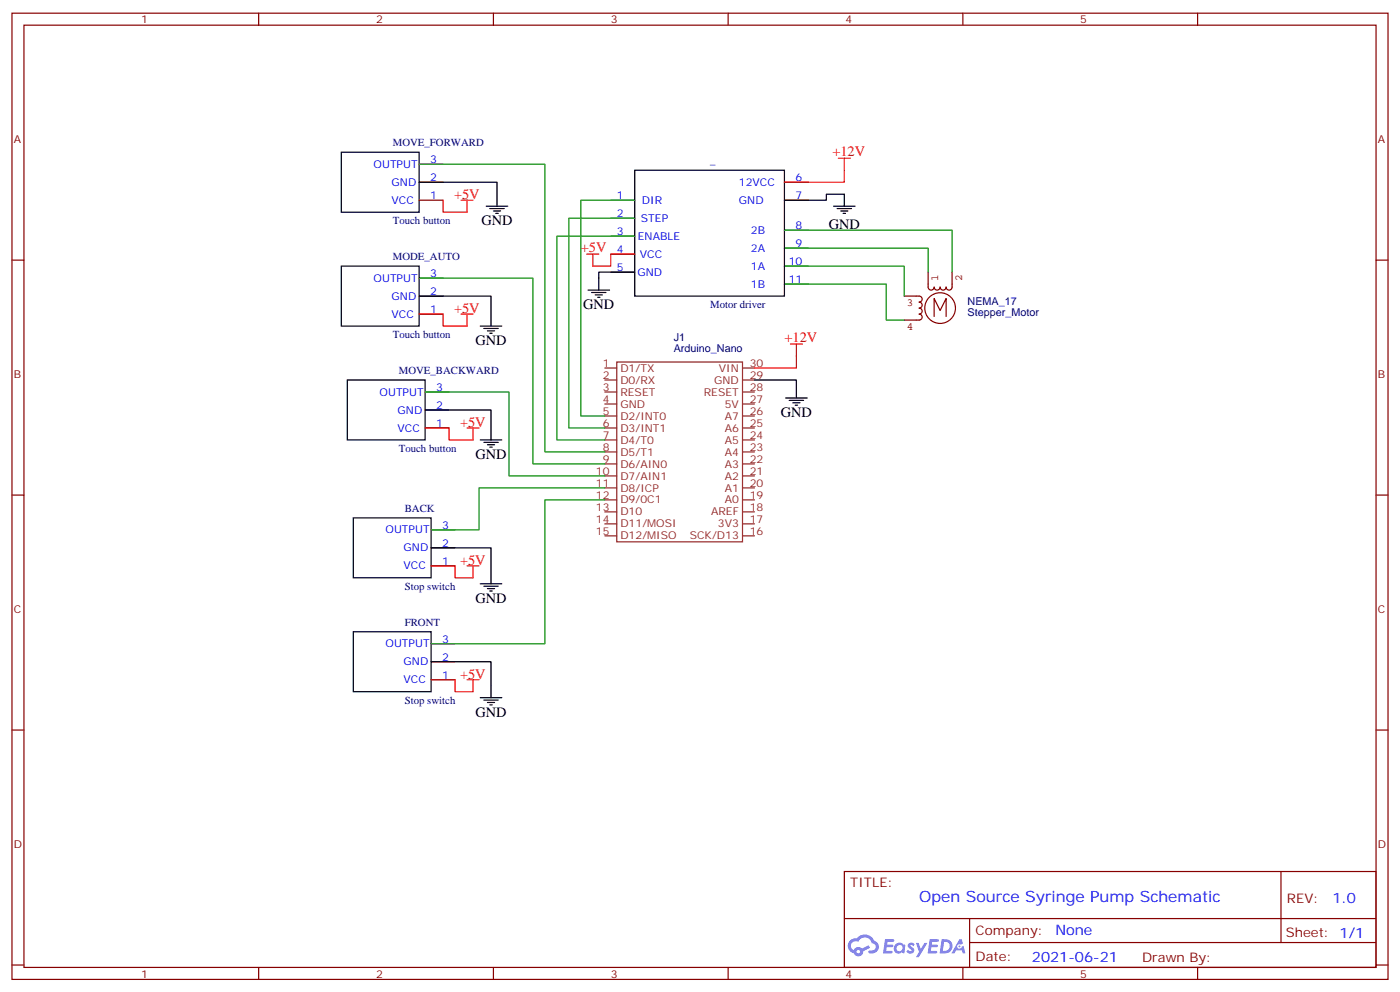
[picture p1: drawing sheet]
<svg xmlns="http://www.w3.org/2000/svg" width="412mm" height="292mm" viewBox="0 0 412 292" stroke-linecap="round" stroke-linejoin="round" font-family="sans-serif">
<g fill="none" stroke="#870000" stroke-width=".35">
<path d="M3.5 3.9h405.4v284.3h-405.4zM7.1 7.4h398.2v277.3h-398.2zM76.2 3.9v3.5M145.3 3.9v3.5M214.5 3.9v3.5M283.6 3.9v3.5M352.8 3.9v3.5M3.5 76.6h3.6M405.3 76.6h3.6M3.5 145.7h3.6M405.3 145.7h3.6M3.5 214.8h3.6"/>
<path d="M405.3 214.8h3.6M248.7 256.5h156.6v28.2h-156.6zM377.3 256.5v20.9M248.7 270.3h156.5M285.6 277.4h119.6M285.6 270.3v14.1M3.5 284h3.6M76.2 284.7v3.5M145.3 284.7v3.5M214.5 284.7v3.5M283.6 284.7v3.5M352.8 284.7v3.5"/>
<path d="M405.3 284h3.6"/>
</g>
<g fill="#5487ff">
<path d="M267.7 277.6a1.22 1.22 0 0 1 1.7 .3l-.4 .6a.47 .47 0 0 0-.3-.4 .47 .47 0 0 0-.5 .2l.1 .2a1.14 1.14 0 0 1 .8 1.8 1.14 1.14 0 0 1-1.9-.1l-.2-.1 .5-.6 .7 .4a.29 .29 0 0 0 .3-.2 .29 .29 0 0 0-.2-.3 1.04 1.04 0 0 1-.6-1.8z"/>
<path d="M260.7 276.4h2.4l.3 .2-.2 .5h-1.8l-.1 .9h1.5l.3 .4-.3 .3h-1.6l-.2 1.1 1.7 .1 .2 .3-.2 .3-2.6 .1z"/>
<path d="M273.8 276.4h2.4l.3 .2-.1 .5h-1.8l-.2 .9h1.6l.3 .4-.4 .3h-1.6l-.1 1.1 1.7 .1 .2 .3-.2 .3h-2.6z"/>
<path d="M282.6 276.4h.7l.3 1.3-.6 .3a.69 .69 0 0 0-1 .2 .69 .69 0 0 0 .4 1 .69 .69 0 0 0 .9-.6l.5-.3 .6 2.2h-.8l-.2-.8h-1.8l-.5 .8h-.8z"/>
<path d="M269.8 277.5h.8l.6 1.8 1.1-1.8h.9l-2.6 4.2h-.8l.9-1.6z"/>
<path d="M277.4 276.4l-.6 4.2h1.3a2.11 2.11 0 0 0 2.5-2.2 2.11 2.11 0 0 0-2.5-2zM278.1 277.1a1.39 1.39 0 0 1 1.7 1.5 1.39 1.39 0 0 1-1.8 1.2h-.3z"/>
<path d="M263.7 278a1.54 1.54 0 0 0-.1 2.2 1.54 1.54 0 0 0 2.2 .1l.6 .3 .3-2.3-.2-.3h-.4a1.49 1.49 0 0 0-2.4 0zM264 279a.94 .94 0 0 1 1.8 0 .94 .94 0 0 1-1.8 0z"/>
<path d="M250.4 276.8a2.18 2.18 0 0 0 1.1 3.7 1.44 1.44 0 0 0 1.6 .9 1.44 1.44 0 0 0 1.2-1.5l2-1-.5-.7-1.9 1a1.47 1.47 0 0 0-2.4 .4 1.39 1.39 0 0 1-.7-1.9 1.39 1.39 0 0 1 2-.5 2.12 2.12 0 0 1 2.2-1.3 2.12 2.12 0 0 1 1.9 1.7 1.14 1.14 0 0 1 1.1 1.4 1.14 1.14 0 0 1-1.7 .7 .43 .43 0 0 0-.5 .4 .43 .43 0 0 0 .4 .5 1.98 1.98 0 0 0 2.5-1.3 1.98 1.98 0 0 0-1.2-2.5 3.1 3.1 0 0 0-5.3-.7l-.9 .1zM252.3 280.1a.55 .55 0 0 1 1.1 0 .55 .55 0 0 1-1.1 0z"/>
<circle cx="282.6" cy="278.5" r=".26"/>
</g>
<g fill="none" stroke="#8c2424" stroke-width=".35">
<path d="M178.2 108.3h3.5M178.2 111.8h3.5M178.2 115.4h3.5M178.2 118.9h3.5M181.7 106.5h37v53h-37zM218.7 108.3h3.5M218.7 111.8h3.5M218.7 115.4h3.5M218.7 118.9h3.5M178.2 122.4h3.5M178.2 125.9h3.5M178.2 129.5h3.5"/>
<path d="M178.2 133h3.5M178.2 136.5h3.5M218.7 122.4h3.5M218.7 125.9h3.5M218.7 129.5h3.5M218.7 133h3.5M218.7 136.5h3.5M178.2 140.1h3.5M178.2 143.6h3.5M178.2 147.1h3.5M178.2 150.6h3.5M178.2 154.2h3.5"/>
<path d="M178.2 157.7h3.5M218.7 140.1h3.5M218.7 143.6h3.5M218.7 147.1h3.5M218.7 150.6h3.5M218.7 154.2h3.5M218.7 157.7h3.5"/>
</g>
<g fill="none" stroke="#000" stroke-width=".35">
<path d="M100.5 44.8h23v17.6h-23zM123.5 53.6h22.9v7.1M187 50.1h44.1v37h-44.1zM231.1 58.9h12.3v-1.7h5.3v3.5M100.5 78.3h23v17.7h-23zM143.2 60.7h6.4M144.3 61.4h4.2M145.3 62.1h2.2M146 62.8h.8M245.5 60.7h6.4M246.6 61.4h4.2M247.6 62.1h2.2"/>
<path d="M248.4 62.8h.7M123.5 87.1h21.1v8.9M141.5 96h6.3M142.5 96.7h4.3M143.6 97.4h2.1M144.3 98.1h.7M173.2 85.4h6.4M174.3 86.1h4.2M175.3 86.8h2.1M176 87.5h.7M187 80.1h-10.6v5.3M102.3 111.8h22.9v17.7h-22.9z"/>
<path d="M222.2 111.8h12.4v5.3M231.4 117.1h6.4M232.5 117.8h4.2M233.5 118.5h2.2M234.2 119.2h.7M125.2 120.6h19.4v8.9M141.5 129.5h6.3M142.5 130.2h4.3M143.6 130.9h2.1M144.3 131.6h.7M104.1 152.4h22.9v17.6h-22.9zM127 161.2h17.6v10.6"/>
<path d="M141.5 171.8h6.3M142.5 172.5h4.3M143.6 173.2h2.1M144.3 173.9h.7M104.1 185.9h22.9v17.7h-22.9zM127 194.7h17.6v10.6M141.5 205.3h6.3M142.5 206h4.3M143.6 206.7h2.1M144.3 207.4h.7"/>
</g>
<g fill="none" stroke="#870000" stroke-width=".35">
<path d="M123.5 48.3h7M123.5 58.9h7M123.5 53.6h7M179.9 58.9h7.1M231.1 58.9h7M231.1 53.6h7M179.9 64.2h7.1M179.9 69.5h7.1M179.9 74.8h7.1M231.1 67.7h7M231.1 73h7M231.1 78.3h7"/>
<path d="M123.5 81.8h7M123.5 92.4h7M123.5 87.1h7M179.9 80.1h7.1M231.1 83.6h7M125.2 115.4h7.1M125.2 125.9h7.1M125.2 120.6h7.1M127 155.9h7.1M127 166.5h7.1M127 161.2h7.1M127 189.4h7.1"/>
<path d="M127 194.7h7.1M127 200h7.1"/>
</g>
<path d="M123.5 48.3h37v84.7h17.7M187 58.9h-15.9v63.5h7.1M187 64.2h-19.4v61.7h10.6M187 69.5h-23v60h14.2M231.1 78.3h35.2v8.8M231.1 67.7h49.4v12.4M231.1 73h42.3v7.1M123.5 81.8h33.5v54.7h21.2M231.1 83.6h30v10.6h5.2M125.2 115.4h24.7v24.7h28.3M178.2 147.1h-17.7v42.3h-33.5M178.2 143.6h-37.1v12.3h-14.1" fill="none" stroke="#008700" stroke-width=".35"/>
<g fill="none" stroke="#f00" stroke-width=".35">
<path d="M130.5 58.9v3.5h7.1v-3.5M135.8 58.9h3.5M246.9 46.6h3.6M248.7 46.6v7h-17.6M172.9 74.8h3.5M174.6 74.8v3.5h5.3v-3.5h7.1M123.5 92.4h7v3.6h7.1v-3.6M135.8 92.4h3.5M232.8 101.2h3.6M234.6 101.2v7.1h-12.4M125.2 125.9h7.1v3.6h7v-3.6M137.6 125.9h3.5"/>
<path d="M127 166.5h7.1v3.5h5.2v-3.5M137.6 166.5h3.5M127 200h7.1v3.6h5.2v-3.6M137.6 200h3.5"/>
</g>
<path d="M266.3 87.1h4.5a.88 .88 0 0 1 .8 .9 .88 .88 0 0 1-.8 .9 .88 .88 0 0 1 .8 .9 .88 .88 0 0 1-.8 .9 .88 .88 0 0 1 .8 .8 .88 .88 0 0 1-.8 .9 .88 .88 0 0 1 .8 .9 .88 .88 0 0 1-.8 .9h-4.5M273.4 80.1v4.4a.88 .88 0 0 0 .9 .9 .88 .88 0 0 0 .9-.9 .88 .88 0 0 0 .8 .9 .88 .88 0 0 0 .9-.9 .88 .88 0 0 0 .9 .9 .88 .88 0 0 0 .9-.9 .88 .88 0 0 0 .9 .9 .88 .88 0 0 0 .9-.9v-4.4M275.2 93.1v-5.3l1.7 3.6 1.8-3.6v5.3M281.4 90.7a4.5 4.5 0 0 0-6.4-4.1 4.5 4.5 0 0 0-.9 7.6 4.5 4.5 0 0 0 7.2-2.6l.1-.7" fill="none" stroke="#850000" stroke-width=".35"/>
<text font-size="4.6" fill="#00f" x="270.8" y="265.5">Open Source Syringe Pump Schematic</text>
<g font-size="4.2" fill="#f00">
<text x="245.2" y="45.9">+12V</text>
<text x="133.7" y="58.6">+5V</text>
<text x="171.1" y="74.1">+5V</text>
<text x="133.7" y="92.1">+5V</text>
<text x="231.1" y="100.5">+12V</text>
<text x="135.5" y="125.6">+5V</text>
<text x="135.5" y="166.2">+5V</text>
<text x="135.5" y="199.7">+5V</text>
</g>
<g font-size="4.2">
<text x="141.8" y="66.3">GND</text>
<text x="244.1" y="67.4">GND</text>
<text x="171.8" y="91">GND</text>
<text x="140.1" y="101.6">GND</text>
<text x="230" y="122.8">GND</text>
<text x="140.1" y="135.1">GND</text>
<text x="140.1" y="177.4">GND</text>
<text x="140.1" y="211">GND</text>
</g>
<g font-size="4.2" fill="#00f">
<text x="392.5" y="265.7">1.0</text>
<text x="310.9" y="275.3">None</text>
<text x="304" y="283.1">2021-06-21</text>
</g>
<g font-size="3.9" fill="#800">
<text x="250.5" y="261.1">TITLE:</text>
<text x="379.1" y="265.7">REV:</text>
<text x="287.4" y="275.3">Company:</text>
<text x="378.7" y="275.9">Sheet: 1/1</text>
<text x="287.4" y="282.9">Date:</text>
<text x="336.4" y="283">Drawn By:</text>
</g>
<g font-size="3.2" fill="#800">
<text x="41.6" y="6.9">1</text>
<text x="110.8" y="6.9">2</text>
<text x="179.9" y="6.9">3</text>
<text x="249.1" y="6.9">4</text>
<text x="318.2" y="6.9">5</text>
<text x="4.1" y="42">A</text>
<text x="405.9" y="42">A</text>
<text x="4.1" y="111.1">B</text>
<text x="405.9" y="111.1">B</text>
<text x="4.1" y="180.3">C</text>
<text x="405.9" y="180.3">C</text>
<text x="4.1" y="249.4">D</text>
<text x="405.9" y="249.4">D</text>
<text x="41.6" y="287.7">1</text>
<text x="110.8" y="287.7">2</text>
<text x="179.9" y="287.7">3</text>
<text x="249.1" y="287.7">4</text>
<text x="318.2" y="287.7">5</text>
</g>
<g font-size="3.2" fill="#000080">
<text x="115.7" y="43">MOVE_FORWARD</text>
<text x="209.2" y="48.3">_</text>
<text x="115.7" y="66">Touch button</text>
<text x="115.7" y="76.6">MODE_AUTO</text>
<text x="285" y="89.9">NEMA_17</text>
<text x="209.2" y="90.7">Motor driver</text>
<text x="285" y="93">Stepper_Motor</text>
<text x="115.7" y="99.5">Touch button</text>
<text x="198.5" y="100.4">J1</text>
<text x="198.5" y="103.5">Arduino_Nano</text>
<text x="117.5" y="110.1">MOVE_BACKWARD</text>
<text x="117.5" y="133">Touch button</text>
<text x="119.2" y="150.6">BACK</text>
<text x="119.2" y="173.6">Stop switch</text>
<text x="119.2" y="184.1">FRONT</text>
<text x="119.2" y="207.1">Stop switch</text>
</g>
<g font-size="3.2" fill="#00f">
<text x="126.7" y="48">3</text>
<text x="110.1" y="49.4">OUTPUT</text>
<text x="126.7" y="53.3">2</text>
<text x="234.3" y="53.3">6</text>
<text x="115.4" y="60">VCC</text>
<text x="115.4" y="54.7">GND</text>
<text x="126.7" y="58.6">1</text>
<text x="181.7" y="58.6">1</text>
<text x="189.1" y="60">DIR</text>
<text x="217.7" y="54.7">12VCC</text>
<text x="217.7" y="60">GND</text>
<text x="234.3" y="58.6">7</text>
<text x="181.7" y="63.9">2</text>
<text x="188.8" y="65.3">STEP</text>
<text x="181.7" y="69.1">3</text>
<text x="187.9" y="70.6">ENABLE</text>
<text x="221.2" y="68.8">2B</text>
<text x="234.3" y="67.4">8</text>
<text x="181.7" y="74.4">4</text>
<text x="188.5" y="75.8">VCC</text>
<text x="221.2" y="74.1">2A</text>
<text x="232.3" y="78">10</text>
<text x="234.3" y="72.7">9</text>
<text x="110.1" y="82.9">OUTPUT</text>
<text x="126.7" y="81.5">3</text>
<text x="181.7" y="79.7">5</text>
<text x="187.8" y="81.1">GND</text>
<text x="221.2" y="79.4">1A</text>
<text x="232.3" y="83.3">11</text>
<text x="115.4" y="88.2">GND</text>
<text x="126.7" y="86.8">2</text>
<text x="221.2" y="84.7">1B</text>
<text x="115.4" y="93.5">VCC</text>
<text x="126.7" y="92.1">1</text>
<text x="111.8" y="116.4">OUTPUT</text>
<text x="128.5" y="115">3</text>
<text x="117.1" y="121.7">GND</text>
<text x="128.5" y="125.6">1</text>
<text x="128.5" y="120.3">2</text>
<text x="117.1" y="127">VCC</text>
<text x="130.3" y="155.6">3</text>
<text x="113.6" y="157">OUTPUT</text>
<text x="130.3" y="160.9">2</text>
<text x="118.9" y="167.6">VCC</text>
<text x="118.9" y="162.3">GND</text>
<text x="130.3" y="166.2">1</text>
<text x="113.6" y="190.5">OUTPUT</text>
<text x="130.3" y="189.1">3</text>
<text x="118.9" y="195.8">GND</text>
<text x="130.3" y="194.4">2</text>
<text x="118.9" y="201.1">VCC</text>
<text x="130.3" y="199.7">1</text>
</g>
<g font-size="3.2" fill="#840000">
<text x="276.4" y="82.8" transform="rotate(-90 276.4 82.8)">1</text>
<text x="283.5" y="82.8" transform="rotate(-90 283.5 82.8)">2</text>
<text x="267.2" y="90.1">3</text>
<text x="267.2" y="97.2">4</text>
</g>
<g font-size="3.2" fill="#8d2323">
<text x="177.5" y="107.9">1</text>
<text x="220.8" y="107.9">30</text>
<text x="177.5" y="111.5">2</text>
<text x="182.7" y="109.4">D1/TX</text>
<text x="182.7" y="112.9">D0/RX</text>
<text x="210.4" y="112.9">GND</text>
<text x="211.8" y="109.4">VIN</text>
<text x="220.8" y="111.5">29</text>
<text x="177.5" y="115">3</text>
<text x="177.5" y="118.5">4</text>
<text x="182.7" y="116.4">RESET</text>
<text x="182.7" y="119.9">GND</text>
<text x="207.3" y="116.4">RESET</text>
<text x="213.5" y="119.9">5V</text>
<text x="220.8" y="118.5">27</text>
<text x="220.8" y="115">28</text>
<text x="177.5" y="122.1">5</text>
<text x="177.5" y="125.6">6</text>
<text x="182.7" y="123.5">D2/INT0</text>
<text x="213.5" y="123.5">A7</text>
<text x="220.8" y="125.6">25</text>
<text x="220.8" y="122.1">26</text>
<text x="177.5" y="129.1">7</text>
<text x="182.7" y="127">D3/INT1</text>
<text x="182.7" y="130.5">D4/T0</text>
<text x="213.5" y="130.5">A5</text>
<text x="213.5" y="127">A6</text>
<text x="220.8" y="129.1">24</text>
<text x="177.5" y="132.6">8</text>
<text x="177.5" y="136.2">9</text>
<text x="182.7" y="134.1">D5/T1</text>
<text x="182.7" y="137.6">D6/AIN0</text>
<text x="213.5" y="137.6">A3</text>
<text x="213.5" y="134.1">A4</text>
<text x="220.8" y="136.2">22</text>
<text x="220.8" y="132.6">23</text>
<text x="175.5" y="139.7">10</text>
<text x="175.5" y="143.2">11</text>
<text x="182.7" y="141.1">D7/AIN1</text>
<text x="213.5" y="141.1">A2</text>
<text x="220.8" y="143.2">20</text>
<text x="220.8" y="139.7">21</text>
<text x="175.5" y="146.8">12</text>
<text x="182.7" y="144.6">D8/ICP</text>
<text x="182.7" y="148.2">D9/0C1</text>
<text x="213.5" y="144.6">A1</text>
<text x="213.5" y="148.2">A0</text>
<text x="220.8" y="146.8">19</text>
<text x="175.5" y="150.3">13</text>
<text x="175.5" y="153.8">14</text>
<text x="182.7" y="151.7">D10</text>
<text x="182.7" y="155.2">D11/MOSI</text>
<text x="209.5" y="151.7">AREF</text>
<text x="211.5" y="155.2">3V3</text>
<text x="220.8" y="153.8">17</text>
<text x="220.8" y="150.3">18</text>
<text x="175.5" y="157.3">15</text>
<text x="182.7" y="158.8">D12/MISO</text>
<text x="203.2" y="158.8">SCK/D13</text>
<text x="220.8" y="157.3">16</text>
</g>
</svg>
